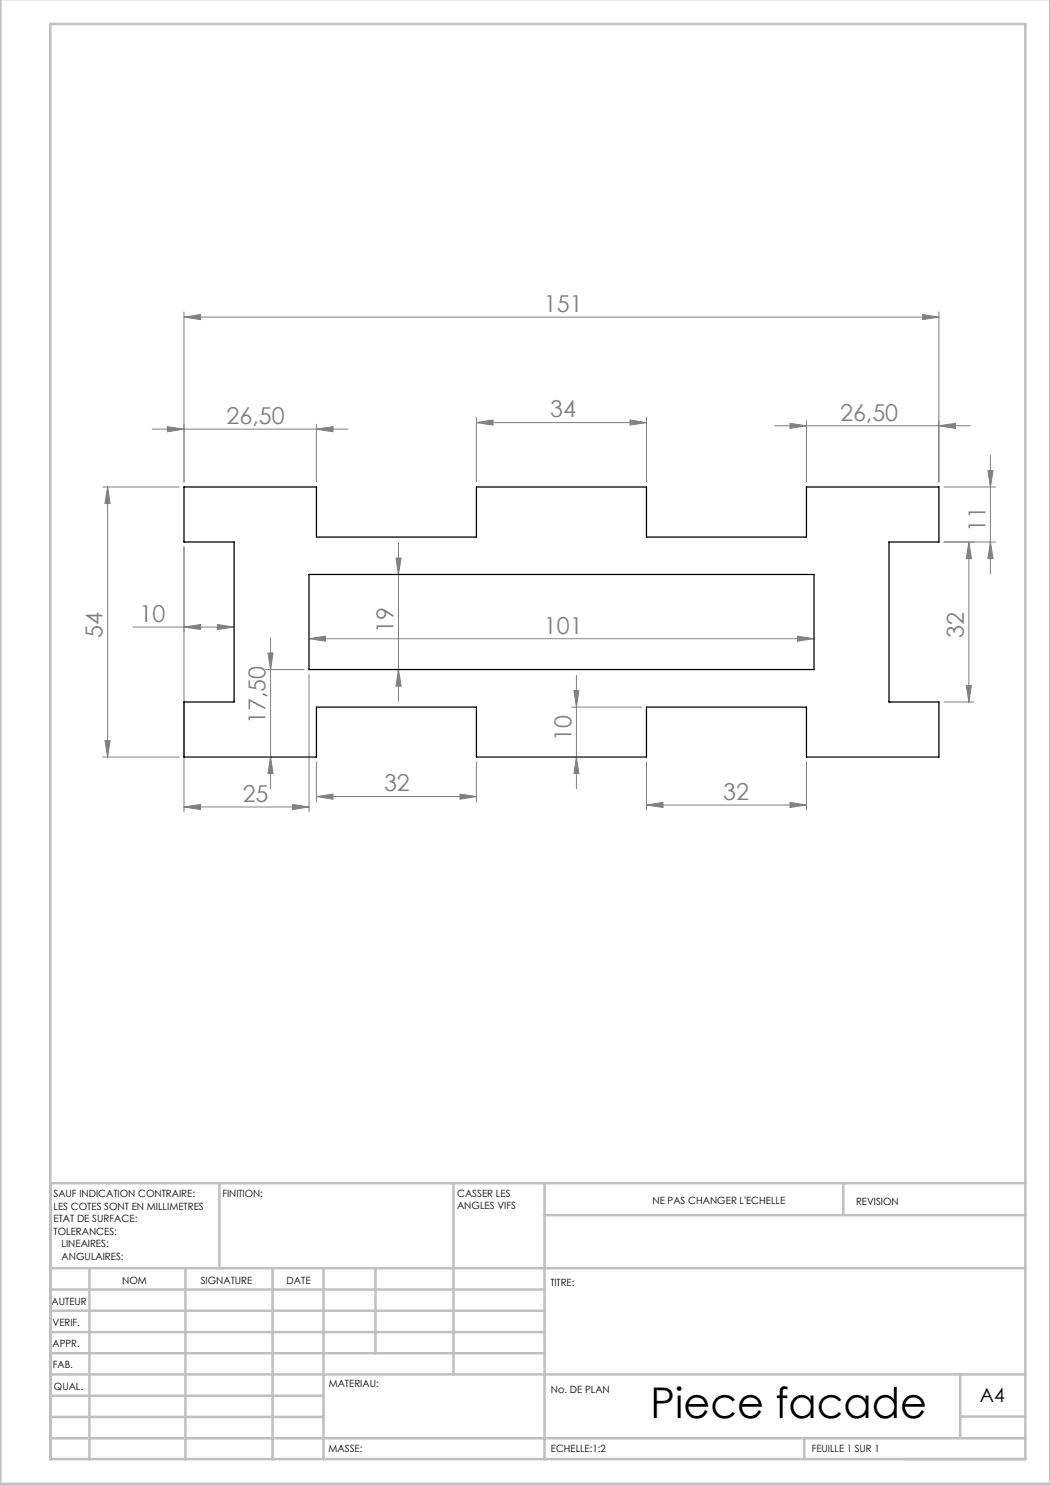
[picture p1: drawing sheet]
<svg xmlns="http://www.w3.org/2000/svg" width="210mm" height="297mm" viewBox="0 0 210 297" stroke-linecap="round" stroke-linejoin="round" font-family="sans-serif">
<g fill="none" stroke="#808080" stroke-width=".2">
<path d="M36.8 63.4l3.3-.5v1zM36.8 62.4v34M36.8 63.4h151M184.5 62.9l3.3 .5-3.3 .5zM187.8 62.4v34M20.5 97.4h15.3M21.5 97.4l.5 3.3h-1zM21.5 97.4v54M30.4 85.8h39.2M33.5 85.3l3.3 .5-3.3 .6zM63.3 85.8l3.3-.5v1.1zM63.3 84.8v11.6"/>
<path d="M95.3 84.5l3.3-.5v1zM95.3 83.5v12.9M95.3 84.5h34M126 84l3.3 .5-3.3 .5zM129.3 83.5v12.9M154.9 85.2h39.2M158 84.7l3.3 .5-3.3 .5zM161.3 84.2v12.2M187.8 85.2l3.3-.5v1zM188.8 97.4h10.3M197.6 94.1h1l-.5 3.3zM198.1 91v23.8"/>
<path d="M36.8 109.4v53M79.2 111.6h1l-.5 3.3zM79.7 108.5v31.8M188.8 108.4h10.3M193.8 108.4l.5 3.3h-1zM193.8 108.4v32M198.1 108.4l.5 3.3h-1zM26.6 125.4h20.2M36.8 125.4l3.3-.5v1zM43.5 124.9l3.3 .5-3.3 .5zM53.1 133.9h7.7M53.6 130.6h1l-.5 3.3z"/>
<path d="M54.1 127.6v30.2M61.8 127.7l3.3-.5v1zM61.8 127.7h101M61.8 134.9v27.5M79.7 133.9l.5 3.3h-1zM114.8 138.1h1l-.5 3.3zM115.3 135.1v22.7M159.5 127.2l3.3 .5-3.3 .5zM193.3 137.1h1l-.5 3.3zM20.5 151.4h15.3M21 148.1h1l-.5 3.3zM54.1 151.4l.5 3.3h-1z"/>
<path d="M63.3 159.3l3.3-.5v1zM63.3 152.4v7.9M63.3 159.3h32M92 158.8l3.3 .5-3.3 .5zM95.3 152.4v7.9M114.3 141.4h14M115.3 151.4l.5 3.3h-1zM129.3 152.4v9.6M161.3 152.4v9.6M188.8 140.4h6M36.8 161.4l3.3-.5v1zM36.8 161.4h25"/>
<path d="M58.5 160.9l3.3 .5-3.3 .5zM129.3 161l3.3-.5v1zM129.3 161h32M158 160.5l3.3 .5-3.3 .5z"/>
</g>
<g fill="none" stroke="#c0c0c0" stroke-width=".5">
<path d="M.1 -.1v296.9h209.9v-296.9M10.1 4.8h195v287h-195zM43.9 236.6v17M90.7 236.6v38.3M108.9 236.6v55.3M168.7 236.6v6.3M205.1 236.6h-195v55.3M10.1 253.6h195M10.1 257.9h98.8M17.9 253.6v38.3M37.1 253.6v38.3M54.5 253.6v38.3"/>
<path d="M64.7 253.6v38.3M75.1 253.6v17M108.9 243h96.2M10.1 270.6h98.8M10.1 266.4h98.8M10.1 262.1h98.8M10.1 279.1h54.6M10.1 274.9h195M192.1 274.8v12.7M10.1 287.7h195M10.1 283.4h54.6M160.9 287.5v4.3"/>
<path d="M192.1 283.3h13"/>
</g>
<g fill="#808080">
<path d="M126 84l3.3 .5-3.3 .5zM95.3 84.5l3.3-.5v1zM187.8 85.2l3.3-.5v1zM158 84.7l3.3 .5-3.3 .5zM159.5 127.2l3.3 .5-3.3 .5zM61.8 127.7l3.3-.5v1zM43.5 124.9l3.3 .5-3.3 .5zM36.8 125.4l3.3-.5v1zM92 158.8l3.3 .5-3.3 .5zM63.3 159.3l3.3-.5v1zM158 160.5l3.3 .5-3.3 .5zM129.3 161l3.3-.5v1z"/>
<path d="M36.8 161.4l3.3-.5v1zM58.5 160.9l3.3 .5-3.3 .5z"/>
<path d="M63.3 85.8l3.3-.5v1.1zM33.5 85.3l3.3 .5-3.3 .6z"/>
<path d="M198.1 108.4l.5 3.3h-1zM197.6 94.1h1l-.5 3.3z"/>
<path d="M54.1 151.4l.5 3.3h-1zM53.6 130.6h1l-.5 3.3z"/>
<path d="M193.8 108.4l.5 3.3h-1zM193.3 137.1h1l-.5 3.3zM79.2 111.6h1l-.5 3.3zM79.7 133.9l.5 3.3h-1zM114.8 138.1h1l-.5 3.3zM115.3 151.4l.5 3.3h-1z"/>
<path d="M21.5 97.4l.5 3.3h-1zM21 148.1h1l-.5 3.3z"/>
<path d="M36.8 63.4l3.3-.5v1zM184.5 62.9l3.3 .5-3.3 .5z"/>
</g>
<path d="M36.8 97.4h26.5v10h32v-10h34v10h32v-10h26.5v11h-10v32h10v11h-26.5v-10h-32v10h-34v-10h-32v10h-26.5v-11h10v-32h-10zM61.8 114.9h101v19h-101z" fill="none" stroke="#000" stroke-width=".25"/>
<text font-size="8.5" x="130.1" y="283.5">Piece facade</text>
<g font-size="4.7" fill="#808080">
<text x="108.8" y="62.4">151</text>
<text x="110.1" y="83.5">34</text>
<text x="45.3" y="84.8">26,50</text>
<text x="168" y="84.1">26,50</text>
<text x="197.1" y="106.4" transform="rotate(-90 197.1 106.4)">11</text>
<text x="27.9" y="124.4">10</text>
<text x="20.5" y="127.6" transform="rotate(-90 20.5 127.6)">54</text>
<text x="78.7" y="126.6" transform="rotate(-90 78.7 126.6)">19</text>
<text x="108.8" y="126.7">101</text>
<text x="192.8" y="127.6" transform="rotate(-90 192.8 127.6)">32</text>
<text x="53.1" y="144.8" transform="rotate(-90 53.1 144.8)">17,50</text>
<text x="114.3" y="148.3" transform="rotate(-90 114.3 148.3)">10</text>
<text x="48.5" y="160.4">25</text>
<text x="76.8" y="158.3">32</text>
<text x="144.6" y="160">32</text>
</g>
<text font-size="3.9" x="196" y="280.4">A4</text>
<g font-size="2">
<text x="10.7" y="239.5">SAUF INDICATION CONTRAIRE:</text>
<text x="44.5" y="239.5">FINITION:</text>
<text x="91.4" y="239.4">CASSER LES</text>
<text x="10.7" y="242">LES COTES SONT EN MILLIMETRES</text>
<text x="10.7" y="244.5">ETAT DE SURFACE:</text>
<text x="91.4" y="241.9">ANGLES VIFS</text>
<text x="130.5" y="240.8">NE PAS CHANGER L'ECHELLE</text>
<text x="171.2" y="241">REVISION</text>
<text x="10.7" y="247">TOLERANCES:</text>
<text x="12.3" y="249.5">LINEAIRES:</text>
<text x="12.3" y="252">ANGULAIRES:</text>
<text x="24.4" y="256.9">NOM</text>
<text x="40.1" y="256.8">SIGNATURE</text>
<text x="57.3" y="256.8">DATE</text>
<text x="110.1" y="257.1">TITRE:</text>
<text x="10.3" y="260.9">AUTEUR</text>
<text x="10.5" y="269.3">APPR.</text>
<text x="10.5" y="265.2">VERIF.</text>
<text x="10.6" y="273.6">FAB.</text>
<text x="10.8" y="278">QUAL.</text>
<text x="65.8" y="277.4">MATERIAU:</text>
<text x="110.2" y="278.5">No. DE PLAN</text>
<text x="65.7" y="290.4">MASSE:</text>
<text x="110.2" y="290.5">ECHELLE:1:2</text>
<text x="162.4" y="290.4">FEUILLE 1 SUR 1</text>
</g>
</svg>
